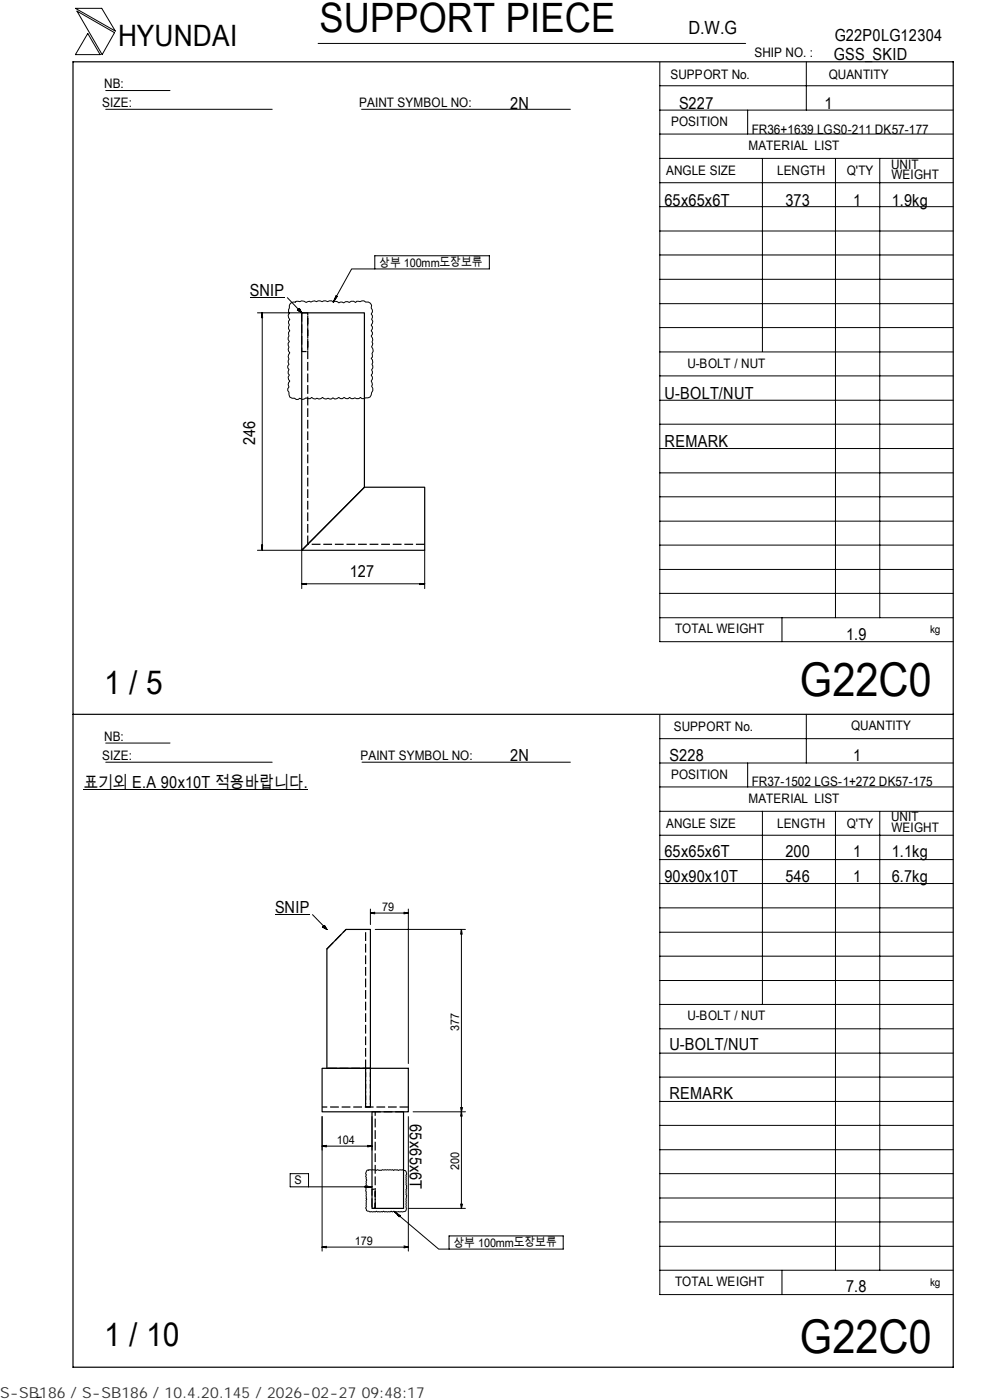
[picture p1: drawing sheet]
<svg xmlns="http://www.w3.org/2000/svg" width="210mm" height="297mm" viewBox="0 0 210 297" stroke-linecap="round" stroke-linejoin="round" font-family="sans-serif">
<path d="M15.5 13.1h186.7v277h-186.7zM64 66.4h13.3v37l-13.3 13.3zM77.3 103.4h12.8v13.3h-26.1zM15.5 151.5h186.7M73.4 197.2h5.2v29.4h-9.3v-25.3zM68.3 226.6h18.3v9.3h-18.3zM78.9 235.9v20.5h6.7v-20.5" fill="none" stroke="#000" stroke-width=".25"/>
<path d="M64 66.4v8.2h1.3v-8.2h-1.3M65.3 115.5v-49.1M90.1 115.5h-24.8M69.3 201.3l4.1-4.1M77.5 226.6v-29.4M77.5 226.6v8.3h1.1v-8.3h-9.3M78.6 226.6v8.3h-1.1v-8.3M78.9 235.9h6.7M86.6 234.9h-18.3M78.9 256.4h.7v-4.1h-.7v4.1M79.6 256.4v-20.5" fill="none" stroke="#000" stroke-width=".25" stroke-dasharray="1.9 .6" stroke-linecap="butt"/>
<g fill="none" stroke="#000" stroke-width=".21">
<path d="M16 1.8h5.6l2.9 4.8zM16.3 2.4l8 4.5-2.6 4.7zM18.6 7.1l2.6 4.5h-5.2zM22.4 19.2h13.7M67.5 9.2h90.6M139.9 18.2h62.3M139.9 13.2v122.9h62.3M171 13.1v10.3M22.4 23.2h35.3M76.7 23.2h44.3M139.9 38.8h62.3M139.9 33.6h62.3"/>
<path d="M139.9 28.4h62.3M139.9 23.4h62.3M158.6 23.4v5M161.7 33.6v41M177.2 33.7v97.4M186.6 33.7v97.4M79.5 57.1h-4.9l-3.9 7M79.5 54.3h24.3v2.8h-24.3zM139.9 59.3h62.3M139.9 54.1h62.3M139.9 49h62.3M139.9 43.8h62.3"/>
<path d="M53 63.2h7.4M54.6 66.4h9.4M55.5 67h.2M55.6 66.4l.1 1h-.3zM55.6 66.4v50.3M60.9 63.2l3.1 3.2M61.6 64.3l1.3-.4 .7 .1 .4-.2 .9 .4 .7-.3 .3 .2 .8-.3 .4 .2 .4-.2 .8 .2 .4-.2 .8 .2 .8-.2 .4 .3 .4-.2 .8 .4 .3-.2 .7 .2 .4-.3 .8 .2 .4-.3h.5l.4 .3 .3-.3 .7 .1 .8-.2 .3 .3h.6l.5 .2 .2 .5-.1 .6 .3 .4v.4l-.3 .4 .3 .4-.2 .7 .3 .4-.4 .9 .3 .3v.5l-.3 .4 .3 .3v.4l-.3 .4 .4 .8-.2 .4 .2 .4-.3 .7 .4 .9-.3 .5 .1 .8-.3 .2 .3 .4 .1 .5-.2 .4 .2 .8-.3 .4 .2 .7-.3 .4 .3 .4v.4l-.3 .4 .3 .8-.2 .3 .3 .5v.5l-.3 .4a.97 .97 0 0 1-1.3 1.1l-.3 .2h-.4l-.4-.3-.3 .3-.8-.2-.8 .2-.3-.3-.4 .3h-.4l-.4-.3-.4 .3h-.4l-.3-.3-.9 .4-.4-.3-.3 .3-.7-.2-.4 .2-.8-.4-.3 .3-.5 .1-.4-.2-.3 .2-.8-.4-.3 .3-.9-.2-.8 .3-.5-.2-.4 .2h-.4l-.3-.2h-.5l-.5-.3-.2-1-.3-.3v-.4l.3-.4-.2-.5 .1-.4 .3-.4-.3-.3-.1-.5 .3-.4-.3-.4 .2-.8-.3-.3v-.5l.3-.3-.2-.4 .2-.7-.2-.5 .4-.9-.4-.7 .2-.5-.2-.8 .3-.3-.3-.5 .2-.7-.1-.8 .3-.3-.3-.4 .2-.9-.2-.8 .3-.3-.4-.9 .3-.4-.2-.4 .2-1.3zM63.1 65.8l.4-.4 .5 1zM71.1 63.2h.2M71.3 62.7l.2 .2-.8 1.2zM139.9 79.7h62.3M139.9 74.7h62.3"/>
<path d="M139.9 69.5h62.3M139.9 64.4h62.3M139.9 95.2h62.3M139.9 90h62.3M139.9 84.9h62.3M54.6 116.7h9.4v8.2M55.4 115.6h.3l-.1 1.1zM55.5 116h.2M90.1 116.7v8.2M139.9 115.6h62.3M139.9 100.3h62.3M139.9 110.6h62.3"/>
<path d="M139.9 105.4h62.3M64 123.9l1-.1v.2zM64 123.9h26.1M64.7 123.8v.1M89.1 123.8l1 .1-1 .1zM89.4 123.8v.1M139.9 131.1h62.3M139.9 125.9h62.3M139.9 120.8h62.3M165.9 131.1v5M22.4 157.6h13.7M139.9 151.7v122.9h62.3"/>
<path d="M139.9 156.7h62.3M171 151.5v10.4M17.8 167.6h46.6M22.4 161.7h35.3M76.8 161.7h44.2M139.9 177.2h62.3M139.9 172.1h62.3M139.9 167h62.3M139.9 161.9h62.3M158.6 161.9v5.1M161.7 172.1v41M177.2 172.2v97.3"/>
<path d="M186.6 172.2v97.3M58.3 194.1h7.4M66.3 194l3 3.2M68.4 196.7l.4-.4 .5 .9zM78.6 192.9v3.3M78.6 193.7l.9 .2M78.6 193.7h8M79.5 193.5l-.9 .2M79.6 197.2h19.1M85.7 193.5l.9 .2M86.6 193.7l-.9 .2M86.6 192.9v32.7"/>
<path d="M97.9 197.2v59.2M97.9 197.2l-.2 1M97.9 197.2l.1 1M139.9 182.4h62.3M139.9 197.8h62.3M139.9 192.6h62.3M139.9 187.4h62.3M139.9 218.3h62.3M139.9 213.1h62.3M139.9 208h62.3M139.9 202.9h62.3M68.3 236.9v28.5"/>
<path d="M78.9 236.9v7.1M86.6 236.9v28.5M87.6 235.9h11.1M97.7 234.9l.3 1.9M98.1 234.9l-.4 1.9M139.9 238.7h62.3M139.9 233.7h62.3M139.9 228.5h62.3M139.9 223.4h62.3M68.3 243.2l.9 .1M68.3 243.2h10.6M69.2 243l-.9 .2"/>
<path d="M77.5 251.6l1.4 .2-1.4 .2zM77.9 248.2l1.7-.1 .1 .2 .4-.2 .7 .2 .3-.2h2.2l.2 .2 .2-.2h.5l.3 .2 .8-.2 .3 .2a.62 .62 0 0 1 .7 .8l-.2 .2v2l.2 .3v.5l-.2 .3v1l.2 .3-.2 .7v1.6a.66 .66 0 0 1-.5 1l-1.9 .1-.1-.1-.4 .1-.2-.1-.3 .1h-1.1l-.2-.1-.3 .1h-1l-.3-.1-.2 .1h-1.1l-.8-.3-.2-.5 .2-.3-.1-1.3 .2-.3-.2-.2 .1-1.3-.2-.3 .2-.7-.1-1.3 .2-.3-.3-.7 .2-.4a.88 .88 0 0 1 .2-1zM78 243l.9 .2M78 251.6v.3M78.9 243.2l-.9 .1M78.9 251.8h-17.4v-2.8h3.9v2.8M83.6 257l9.4 8h2.2M83.6 257l1.3 .9-.2 .2zM84.5 257.6l-.1 .2M86.6 256.4h12.1M97.7 255.4l.2 1M98.1 255.4l-.2 1"/>
<path d="M139.9 259.2h62.3M139.9 254.2h62.3M139.9 249h62.3M139.9 243.9h62.3M68.3 264.6l.9 .1M68.3 264.6h18.3M69.2 264.4l-.9 .2M85.7 264.3l.9 .3M86.6 264.6l-.9 .1M95.2 262.2h24.3v2.8h-24.3zM139.9 269.5h62.3M139.9 264.4h62.3"/>
<path d="M165.9 269.5v5.1M8.8 296.4l-1 .1"/>
</g>
<path d="M63.1 65.5h.9v.9h-.9zM64.4 167.5h1v.1h-1zM68.4 196.4h.9v.8h-.9z" fill="#000"/>
<g font-size="9.9">
<text x="169.7" y="147.6">G22C0</text>
<text x="169.7" y="286.9">G22C0</text>
</g>
<text font-size="8.6" x="67.7" y="6.9">SUPPORT PIECE</text>
<g font-size="7">
<text x="22.1" y="147.2">1 / 5</text>
<text x="22.1" y="285.6">1 / 10</text>
</g>
<text font-size="6.3" x="25.1" y="9.8">HYUNDAI</text>
<text font-size="3.9" x="146" y="7.3">D.W.G</text>
<g font-size="3.5">
<text x="177" y="8.7">G22P0LG12304</text>
<text x="176.9" y="12.8">GSS_SKID</text>
<text x="108.2" y="23.1">2N</text>
<text x="144" y="23.1">S227</text>
<text x="174.8" y="23.1">1</text>
<text x="141" y="43.6">65x65x6T</text>
<text x="166.6" y="43.6">373</text>
<text x="180.9" y="43.6">1</text>
<text x="189.1" y="43.6">1.9kg</text>
<text x="53" y="62.7">SNIP</text>
<text x="141" y="84.6">U-BOLT/NUT</text>
<text x="54.1" y="94.4" transform="rotate(-90 54.1 94.4)">246</text>
<text x="141" y="94.8">REMARK</text>
<text x="74.2" y="122.4">127</text>
<text x="179.5" y="135.8">1.9</text>
<text x="108.2" y="161.4">2N</text>
<text x="142" y="161.4">S228</text>
<text x="180.9" y="161.4">1</text>
<text x="17.8" y="167.1">표기외 E.A 90x10T 적용바랍니다.</text>
<text x="141" y="181.9">65x65x6T</text>
<text x="166.6" y="181.9">200</text>
<text x="180.9" y="181.9">1</text>
<text x="189.1" y="181.9">1.1kg</text>
<text x="141" y="187">90x90x10T</text>
<text x="166.6" y="187">546</text>
<text x="180.9" y="187">1</text>
<text x="189.1" y="187">6.7kg</text>
<text x="58.3" y="193.6">SNIP</text>
<text x="142" y="222.8">U-BOLT/NUT</text>
<text x="142" y="233.1">REMARK</text>
<text x="87" y="238.5" transform="rotate(90 87 238.5)">65x65x6T</text>
<text x="179.5" y="274.1">7.8</text>
</g>
<text font-size="3.2" fill="#323232" x="0" y="296.6">S-SB186 / S-SB186 / 10.4.20.145 / 2026-02-27 09:48:17</text>
<g font-size="2.8">
<text x="142.2" y="16.8">SUPPORT No.</text>
<text x="160" y="12.2">SHIP NO. :</text>
<text x="175.8" y="16.7">QUANTITY</text>
<text x="21.7" y="22.8">SIZE:</text>
<text x="22.1" y="18.7">NB:</text>
<text x="76.2" y="22.8">PAINT SYMBOL NO:</text>
<text x="142.3" y="26.8">POSITION</text>
<text x="159.4" y="28.4">FR36+1639 LGS0-211 DK57-177</text>
<text x="158.8" y="31.7">MATERIAL LIST</text>
<text x="189" y="35.8">UNIT</text>
<text x="141.3" y="37.2">ANGLE SIZE</text>
<text x="164.8" y="37.1">LENGTH</text>
<text x="179.6" y="37.1">Q'TY</text>
<text x="189.1" y="38">WEIGHT</text>
<text x="145.8" y="78">U-BOLT / NUT</text>
<text x="143.2" y="134.4">TOTAL WEIGHT</text>
<text x="142.9" y="155">SUPPORT No.</text>
<text x="180.5" y="154.9">QUANTITY</text>
<text x="21.7" y="161.3">SIZE:</text>
<text x="22.1" y="157.1">NB:</text>
<text x="76.5" y="161.2">PAINT SYMBOL NO:</text>
<text x="142.3" y="165.3">POSITION</text>
<text x="159.4" y="166.7">FR37-1502 LGS-1+272 DK57-175</text>
<text x="158.8" y="170.3">MATERIAL LIST</text>
<text x="141.3" y="175.7">ANGLE SIZE</text>
<text x="164.8" y="175.6">LENGTH</text>
<text x="179.6" y="175.6">Q'TY</text>
<text x="189" y="174.2">UNIT</text>
<text x="189.1" y="176.5">WEIGHT</text>
<text x="145.8" y="216.5">U-BOLT / NUT</text>
<text x="143.2" y="272.9">TOTAL WEIGHT</text>
</g>
<g font-size="2.5">
<text x="80.4" y="56.6">상부 100mm도장보류</text>
<text x="81" y="193.2">79</text>
<text x="97.4" y="218.7" transform="rotate(-90 97.4 218.7)">377</text>
<text x="71.5" y="242.7">104</text>
<text x="62.5" y="251.3">S</text>
<text x="97.4" y="248.2" transform="rotate(-90 97.4 248.2)">200</text>
<text x="75.3" y="264.1">179</text>
<text x="96.2" y="264.5">상부 100mm도장보류</text>
</g>
<g font-size="2.3">
<text x="197.3" y="134.3">kg</text>
<text x="197.3" y="272.8">kg</text>
</g>
</svg>
